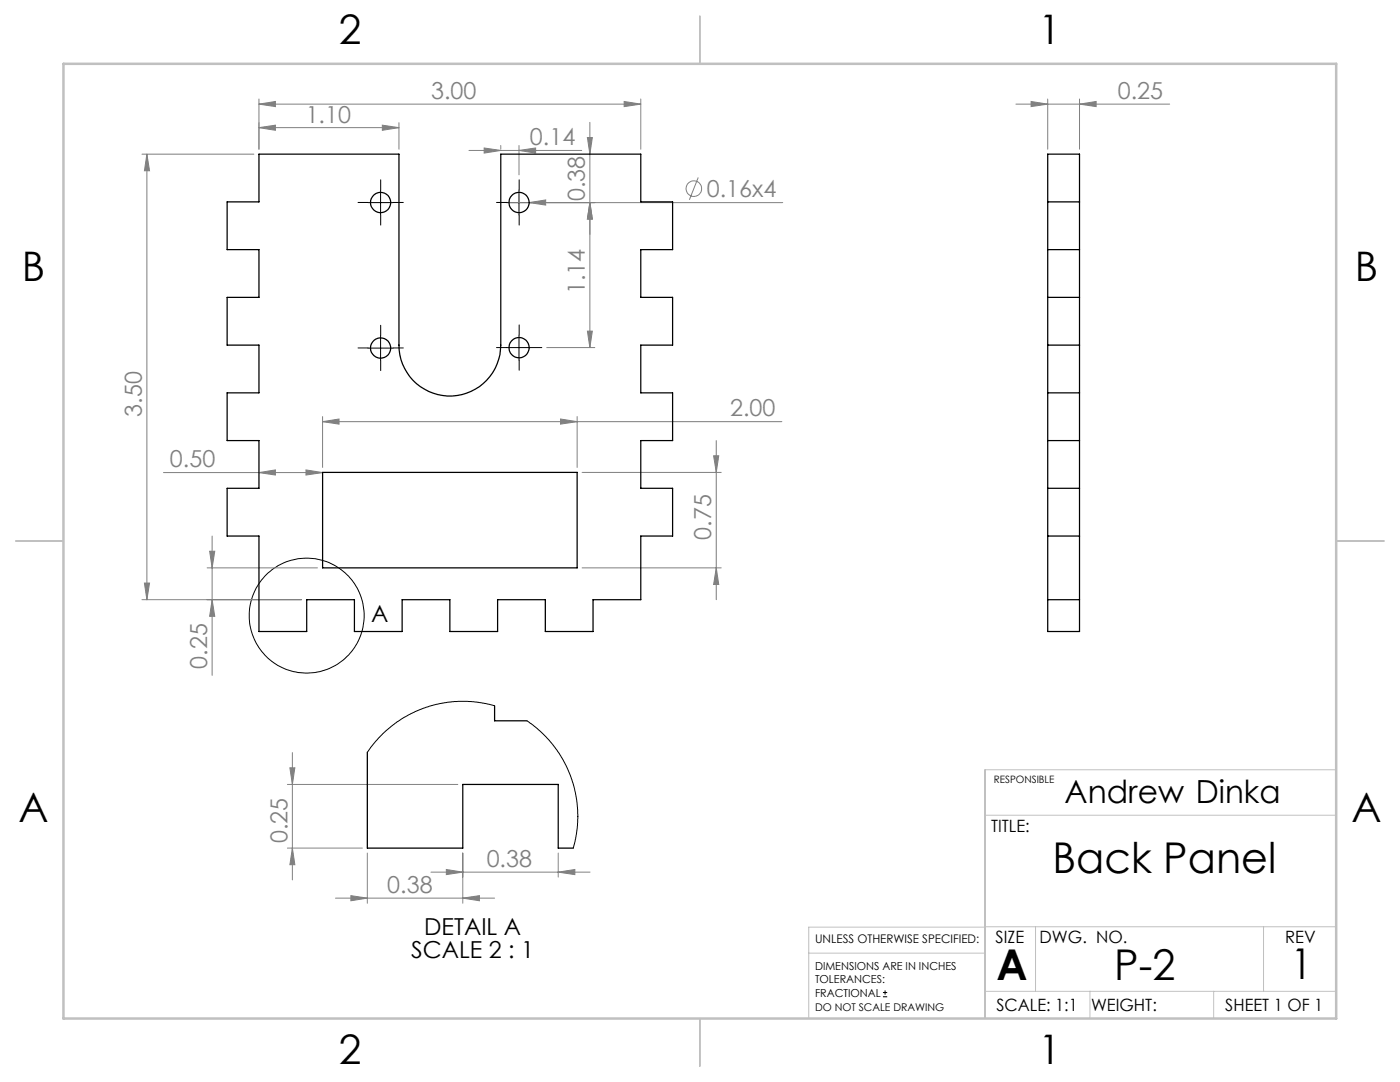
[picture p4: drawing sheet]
<svg xmlns="http://www.w3.org/2000/svg" width="279mm" height="216mm" viewBox="0 0 279 216" stroke-linecap="round" stroke-linejoin="round" font-family="sans-serif">
<g fill="none" stroke="#808080" stroke-width=".2">
<path d="M51.7 19.8v10M127.9 19.8v10M209.1 19.8v10M215.4 19.8v10M28.3 30.8h22.4M29.3 30.8l.5 3.3h-1zM29.3 30.8v88.9M51.7 20.8l3.3-.6v1.1zM51.7 20.8h76.2M51.7 25.5l3.3-.5v1zM51.7 25.5h27.9M76.3 25l3.3 .5-3.3 .5z"/>
<path d="M79.6 24.5v5.3M93.6 30h22.5M96.6 29.5l3.3 .5-3.3 .6zM99.9 29v.8M103.6 30l3.3-.5v1.1zM103.6 29v5.9M117.2 27.4h1l-.5 3.4zM117.7 24.4v45M124.6 20.2l3.3 .6-3.3 .5zM139.3 35.4l-1.7 4.5M202.7 20.8h30.7M205.8 20.2l3.3 .6-3.3 .5z"/>
<path d="M215.4 20.8l3.4-.6v1.1zM101.6 40.4h54.6M105.6 40.4l3.3-.5v1zM117.7 40.4l.5 3.3h-1zM109.1 69.4h9.6M117.2 66.1h1l-.5 3.3zM32.6 94.3h31.8M51.7 94.3l3.3-.5v1zM61.1 93.8l3.3 .5-3.3 .5zM64.4 84.1l3.3-.5v1zM64.4 83.1v10.2M64.4 84.1h91.6"/>
<path d="M111.9 83.6l3.3 .5-3.3 .5zM115.2 83.1v10.2M116.2 94.3h27.7M142.4 90.9h1l-.5 3.4zM142.9 87.9v31.8M28.3 119.7h31.9M28.8 116.3h1l-.5 3.4zM41.3 113.3h22.1M41.8 110h1.1l-.6 3.3zM42.3 119.7l.6 3.3h-1.1zM42.3 107v27.8M116.2 113.3h27.7"/>
<path d="M142.9 113.3l.5 3.3h-1zM57.4 156.5h34M57.9 153.2h.9l-.5 3.3zM58.3 150.2v25.4M57.4 169.2h14.9M58.3 169.2l.5 3.3h-.9zM67 179.2h31.7M70 178.7l3.3 .5-3.3 .5zM73.3 170.2v10M86 174h31.8M89.1 173.5l3.3 .5-3.3 .5zM92.4 179.2l3.3-.5v1z"/>
<path d="M92.4 170.2v10M111.4 174l3.3-.5v1zM111.4 170.2v4.8"/>
<circle cx="138.5" cy="37.6" r="1.55"/>
</g>
<g fill="none" stroke="#000" stroke-width=".2">
<path d="M76 37.9v5M103.6 37.9v5M73.4 40.4h5.1M101.1 40.4h5M73.4 69.5h5.1M76 67v4.9M101.1 69.4h5M103.6 66.9v5M176.2 198.9h.9M176.2 198h.9M176.6 197.6v.9"/>
<circle cx="61.2" cy="122.8" r="11.5"/>
</g>
<g fill="none" stroke="#000" stroke-width=".2" stroke-dasharray="15.2 1.3 1.3 1.3">
<path d="M76 37.9v-2M103.6 37.9v-2M73.5 40.4h-2M76 42.9v2M78.5 40.4h2M101.1 40.4h-2M103.6 42.9v2M106.1 40.4h2M73.5 69.4h-2M76 66.9v-2M76 71.9v2M78.5 69.4h2"/>
<path d="M101.1 69.4h-2M103.6 66.9v-2.1M103.6 71.9v2M106.1 69.4h2"/>
</g>
<path d="M266.7 153.6h-70.1v49.6M196.6 162.7h70.1M161.4 190.2h35.2M196.6 185h-35.2v18.2M196.6 197.8h70.1M196.6 184.9h70.1M206.7 184.9v12.9M217.5 197.8v5.4M242.2 197.8v5.4M252.2 184.9v12.9" fill="none" stroke="#c0c0c0" stroke-width=".2"/>
<path d="M139.7 3.2v9.5M3.1 107.9h9.6M266.7 107.9h9.5M139.7 203.2v9.6" fill="none" stroke="#c0c0c0" stroke-width=".25"/>
<path d="M12.7 12.7h254v190.5h-254z" fill="none" stroke="#c0c0c0" stroke-width=".5"/>
<g fill="#808080">
<path d="M105.6 40.4l3.3-.5v1z"/>
<path d="M111.9 83.6l3.3 .5-3.3 .5zM64.4 84.1l3.3-.5v1zM76.3 25l3.3 .5-3.3 .5zM51.7 25.5l3.3-.5v1z"/>
<path d="M51.7 20.8l3.3-.6v1.1zM124.6 20.2l3.3 .6-3.3 .5zM96.6 29.5l3.3 .5-3.3 .6zM103.6 30l3.3-.5v1.1zM205.8 20.2l3.3 .6-3.3 .5zM215.4 20.8l3.4-.6v1.1zM70 178.7l3.3 .5-3.3 .5zM92.4 179.2l3.3-.5v1zM89.1 173.5l3.3 .5-3.3 .5zM111.4 174l3.3-.5v1z"/>
<path d="M61.1 93.8l3.3 .5-3.3 .5zM51.7 94.3l3.3-.5v1z"/>
<path d="M142.9 113.3l.5 3.3h-1zM142.4 90.9h1l-.5 3.4z"/>
<path d="M117.7 40.4l.5 3.3h-1zM117.2 27.4h1l-.5 3.4z"/>
<path d="M41.8 110h1.1l-.6 3.3zM42.3 119.7l.6 3.3h-1.1zM29.3 30.8l.5 3.3h-1zM28.8 116.3h1l-.5 3.4zM117.7 40.4l.5 3.3h-1zM117.2 66.1h1l-.5 3.3zM57.9 153.2h.9l-.5 3.3zM58.3 169.2l.5 3.3h-.9z"/>
</g>
<g fill="none" stroke="#000" stroke-width=".25">
<path d="M51.7 30.8h27.9v38.1a10.2 10.2 0 0 0 10.2 10.1 10.2 10.2 0 0 0 10.1-10.1v-38.1h28v9.5h6.3v9.5h-6.3v9.5h6.3v9.6h-6.3v9.5h6.3v9.5h-6.3v9.5h6.3v9.6h-6.3v12.7h-9.5v6.3h-9.6v-6.3h-9.5v6.3h-9.5v-6.3h-9.5v6.3h-9.6v-6.3h-9.5v6.3h-9.5v-19h-6.4v-9.6h6.4v-9.5h-6.4v-9.5h6.4v-9.5h-6.4v-9.6h6.4v-9.5h-6.4v-9.5h6.4zM209.1 30.8h6.3v95.2h-6.3zM209.1 40.3h6.3M209.1 49.8h6.3M209.1 59.3h6.3M209.1 68.9h6.3M209.1 78.4h6.3M64.4 94.3h50.8v19h-50.8zM209.1 87.9h6.3M209.1 97.4h6.3M209.1 107h6.3M209.1 119.7h6.3"/>
<path d="M73.3 150.1v19.1h19.1v-12.7h19v12.7h3M98.7 140.8v3h6.5"/>
<circle cx="76" cy="40.4" r="2.02"/>
<circle cx="103.6" cy="40.4" r="2.03"/>
<circle cx="76" cy="69.4" r="2.02"/>
<circle cx="103.6" cy="69.4" r="2.03"/>
</g>
<path d="M98.7 140.8l-3.6-.7-3.7-.2-3.5 .5-3.4 .9-1.7 .7-2.1 1.1-2.6 1.8-2.6 2.4-2.2 2.8M105.2 143.8l2.8 2.3 2.3 2.5 2.1 3 1.4 3.1 1.1 3.6 .4 3.2-.1 3.6-.3 2.2-.5 1.9" fill="none" stroke="#000" stroke-width=".2"/>
<g font-size="8.5">
<text x="210" y="174.2">Back Panel</text>
<text x="198.9" y="195.5">A</text>
<text x="222.4" y="195.5">P-2</text>
<text x="257.6" y="195.4">1</text>
</g>
<g font-size="8.1">
<text x="67.6" y="8.9">2</text>
<text x="207.3" y="8.9">1</text>
<text x="4.4" y="56.2">B</text>
<text x="270.4" y="56.2">B</text>
<text x="3.7" y="164.1">A</text>
<text x="269.7" y="164.1">A</text>
<text x="67.6" y="212.4">2</text>
<text x="207.3" y="212.4">1</text>
</g>
<text font-size="6.3" x="212.4" y="160.3">Andrew Dinka</text>
<g font-size="4.7" fill="#808080">
<text x="86" y="19.7">3.00</text>
<text x="223.1" y="19.7">0.25</text>
<text x="61" y="24.5">1.10</text>
<text x="105.8" y="29">0.14</text>
<text x="116.7" y="40.1" transform="rotate(-90 116.7 40.1)">0.38</text>
<text x="141.1" y="39.3">0.16x4</text>
<text x="116.7" y="58.7" transform="rotate(-90 116.7 58.7)">1.14</text>
<text x="28.3" y="83.2" transform="rotate(-90 28.3 83.2)">3.50</text>
<text x="145.7" y="83.1">2.00</text>
<text x="33.9" y="93.3">0.50</text>
<text x="141.9" y="107.7" transform="rotate(-90 141.9 107.7)">0.75</text>
<text x="41.3" y="133.5" transform="rotate(-90 41.3 133.5)">0.25</text>
<text x="57.4" y="168.2" transform="rotate(-90 57.4 168.2)">0.25</text>
<text x="97.1" y="173">0.38</text>
<text x="77.3" y="178.2">0.38</text>
</g>
<g font-size="4.7">
<text x="74.1" y="124.1">A</text>
<text x="82" y="191.2">SCALE 2 : 1</text>
<text x="84.6" y="186.6">DETAIL A</text>
</g>
<g font-size="3.4">
<text x="197.8" y="166">TITLE:</text>
<text x="198.7" y="188.1">SIZE</text>
<text x="207.5" y="188.1">DWG. NO.</text>
<text x="256.5" y="188.2">REV</text>
<text x="198.8" y="201.7">SCALE: 1:1</text>
<text x="217.7" y="201.8">WEIGHT:</text>
<text x="244.5" y="201.7">SHEET 1 OF 1</text>
</g>
<text font-size="2.4" x="162.7" y="188.1">UNLESS OTHERWISE SPECIFIED:</text>
<g font-size="2.2">
<text x="162.7" y="193.6">DIMENSIONS ARE IN INCHES</text>
<text x="162.7" y="196.2">TOLERANCES:</text>
<text x="162.7" y="198.9">FRACTIONAL</text>
</g>
<text font-size="2.1" x="162.7" y="201.7">DO NOT SCALE DRAWING</text>
<text font-size="2" x="198.3" y="156.2">RESPONSIBLE</text>
</svg>
